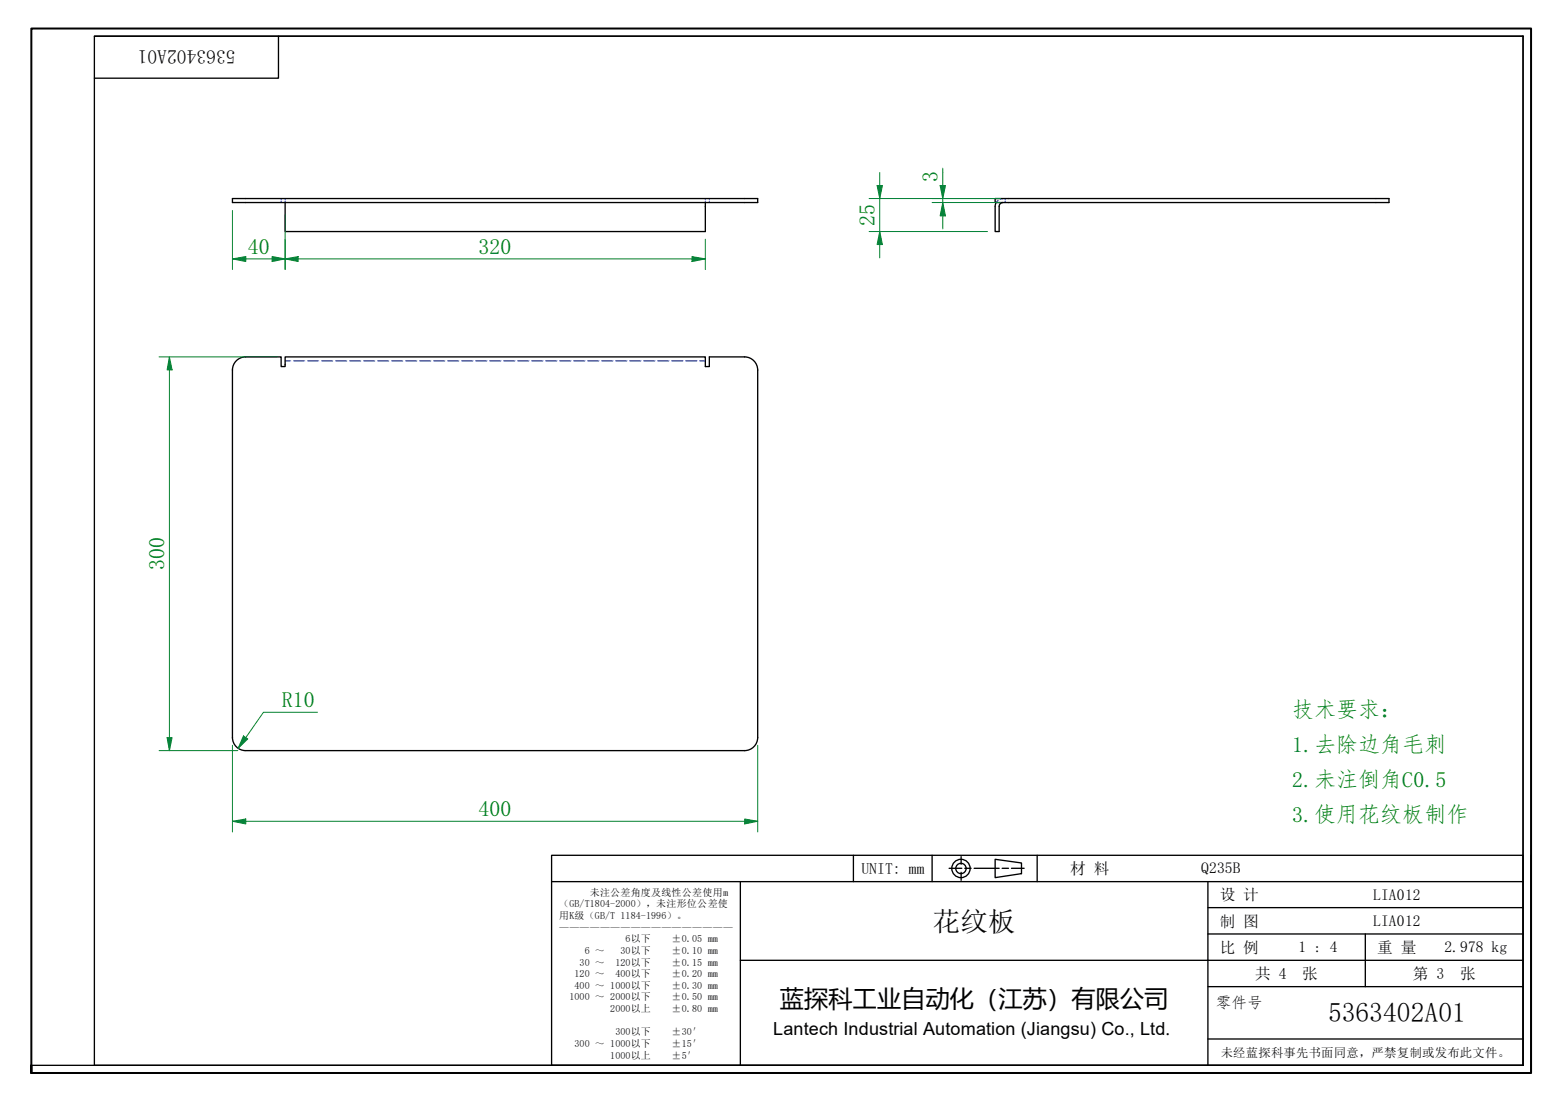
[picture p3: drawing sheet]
<svg xmlns="http://www.w3.org/2000/svg" width="297mm" height="210mm" viewBox="0 0 297 210" stroke-linecap="round" stroke-linejoin="round" font-family="sans-serif">
<g fill="none" stroke="#00f" stroke-width=".19">
<path d="M53.5 37.8v.3M53.5 38.3v.3M54.3 37.8v.3M54.3 38.3v.3M134.3 37.8v.3M134.3 38.3v.3M135.1 37.8v.3M135.1 38.3v.3M190.1 38.2l-.4 .4M191 37.8l-.5 .1M191.4 37.8v.3M191.4 38.3v.3"/>
<path d="M54.3 68.7h1.1M55.9 68.7h2.1M58.5 68.7h2.2M61.2 68.7h2.2M63.9 68.7h2.1M66.5 68.7h2.2M69.2 68.7h2.2M71.9 68.7h2.1M74.5 68.7h2.2M77.2 68.7h2.2M79.9 68.7h2.1M82.5 68.7h2.2"/>
<path d="M85.2 68.7h2.2M87.9 68.7h2.1M90.6 68.7h2.1M93.2 68.7h2.2M95.9 68.7h2.1M98.6 68.7h2.1M101.2 68.7h2.2M103.9 68.7h2.1M106.6 68.7h2.1M109.2 68.7h2.2M111.9 68.7h2.1M114.6 68.7h2.1"/>
<path d="M117.2 68.7h2.2M119.9 68.7h2.1M122.6 68.7h2.1M125.2 68.7h2.2M127.9 68.7h2.1M130.6 68.7h2.1M133.2 68.7h1.1"/>
</g>
<path d="M44.3 37.8h100v.8h-100zM54.3 38.6v5.5h80v-5.5M189.5 37.8h75v.8h-75zM189.7 38.6l-.2 .7v4.8h.7v-4.8a.73 .73 0 0 1 .8-.7M44.3 70.5v70a2.51 2.51 0 0 0 2.5 2.5M46.8 68a2.51 2.51 0 0 0-2.5 2.5M46.8 68h6.7v1.8h.8v-1.8h80v1.8h.8v-1.8h6.7M141.8 68a2.51 2.51 0 0 1 2.5 2.5M144.3 70.5v70a2.51 2.51 0 0 1-2.5 2.5M46.8 143h95" fill="none" stroke="#000" stroke-width=".25"/>
<path d="M6 204.4v-1.5v1.5M6 202.9v-197.5h285.5v199h-285.5" fill="none" stroke="#000" stroke-width=".38"/>
<path d="M18 6.9h272v196h-272zM18 6.9h272M53 6.9v8h-35M290 6.9v196h-284" fill="none" stroke="#000" stroke-width=".25"/>
<g fill="none" stroke="#000" stroke-width=".25">
<path d="M105 162.9h185v40h-185zM105 167.9h185M141 167.9v35M162.5 162.9v5M177.5 162.9v5M180.7 165.4h2.4M183 163.2v1.4M183 166.2v1.5M183.7 165.4h1.2M185.5 165.4h4.7M189.5 163.7l5 .7v2l-5 .8zM190.8 165.4h1.2"/>
<path d="M192.6 165.4h2.4M197.5 162.9v5M230 167.9v35M230 177.9h60M230 172.9h60M260 177.9v10M291.5 162.9v41.5h-186.5M141 182.9h149M230 197.9h60M230 187.9h60"/>
<circle cx="183" cy="165.4" r="1.75"/>
<circle cx="183" cy="165.4" r=".98"/>
</g>
<path d="M32.3 68v2.5" fill="none" stroke="#00803f" stroke-width=".19"/>
<path d="M32.3 68l.5 2.5h-1z" fill="#00803f"/>
<path d="M32.3 68l.5 2.5h-1zM32.3 140.5v2.5" fill="none" stroke="#00803f" stroke-width=".19"/>
<path d="M31.8 140.5h1l-.5 2.5z" fill="#00803f"/>
<path d="M30.3 68h22.5M32.3 70.5v70M30.3 143h15M31.8 140.5h1l-.5 2.5zM46.8 140.5l-1.5 2" fill="none" stroke="#00803f" stroke-width=".19"/>
<path d="M46.4 140.2l.8 .6-1.9 1.7z" fill="#00803f"/>
<path d="M60.5 135.7h-10.3l-3.4 4.8M44.3 156.4h2.5M46.4 140.2l.8 .6-1.9 1.7z" fill="none" stroke="#00803f" stroke-width=".19"/>
<path d="M44.3 156.4l2.5-.4v.9z" fill="#00803f"/>
<path d="M44.3 156.4l2.5-.4v.9zM141.8 156.4h2.5" fill="none" stroke="#00803f" stroke-width=".19"/>
<path d="M141.8 156l2.5 .4-2.5 .5z" fill="#00803f"/>
<path d="M167.5 44.1v2.5M44.3 142v16.5M46.8 156.4h95M141.8 156l2.5 .4-2.5 .5zM144.3 142v16.5" fill="none" stroke="#00803f" stroke-width=".19"/>
<path d="M167.5 44.1l.5 2.5h-1z" fill="#00803f"/>
<path d="M167.5 35.3v2.5M167.5 44.1l.5 2.5h-1z" fill="none" stroke="#00803f" stroke-width=".19"/>
<path d="M167 35.3h1l-.5 2.5z" fill="#00803f"/>
<path d="M165.5 37.8h25M167 35.3h1l-.5 2.5zM167.5 32.9v2.4M167.5 37.8v6.3M179.5 35.3v2.5M165.5 44.1h22.5M167.5 46.6v2.5" fill="none" stroke="#00803f" stroke-width=".19"/>
<path d="M179 35.3h1l-.5 2.5z" fill="#00803f"/>
<path d="M179 35.3h1l-.5 2.5zM179.5 38.6v2.5" fill="none" stroke="#00803f" stroke-width=".19"/>
<path d="M179.5 38.6l.5 2.5h-1z" fill="#00803f"/>
<path d="M177.5 37.8h13M177.5 38.6h13M179.5 38.6l.5 2.5h-1zM179.5 32v3.3M179.5 37.8v.8M44.3 49.3h2.5M179.5 41.1v2.5" fill="none" stroke="#00803f" stroke-width=".19"/>
<path d="M44.3 49.3l2.5-.4v.9z" fill="#00803f"/>
<path d="M44.3 49.3l2.5-.4v.9zM51.8 49.3h2.5" fill="none" stroke="#00803f" stroke-width=".19"/>
<path d="M51.8 48.9l2.5 .4-2.5 .5z" fill="#00803f"/>
<path d="M44.3 40.1v11.2M46.8 49.3h5M51.8 48.9l2.5 .4-2.5 .5zM54.3 49.3h2.5M54.3 40.9v10.4" fill="none" stroke="#00803f" stroke-width=".19"/>
<path d="M54.3 49.3l2.5-.4v.9z" fill="#00803f"/>
<path d="M54.3 49.3l2.5-.4v.9zM131.8 49.3h2.5" fill="none" stroke="#00803f" stroke-width=".19"/>
<path d="M131.8 48.9l2.5 .4-2.5 .5z" fill="#00803f"/>
<path d="M54.3 45.6v5.7M56.8 49.3h75M131.8 48.9l2.5 .4-2.5 .5zM134.3 45.6v5.7" fill="none" stroke="#00803f" stroke-width=".19"/>
<g font-size="5.2">
<text x="177.6" y="177.3">花纹板</text>
<text x="252.9" y="194.7">5363402A01</text>
</g>
<text font-size="4.6" x="148.5" y="191.9">蓝探科工业自动化（江苏）有限公司</text>
<g font-size="4.2" fill="#008000">
<text x="178.5" y="34.6" transform="rotate(-90 178.5 34.6)">3</text>
<text x="166.5" y="43.1" transform="rotate(-90 166.5 43.1)">25</text>
<text x="47.2" y="48.3">40</text>
<text x="91.1" y="48.3">320</text>
<text x="31.2" y="108.6" transform="rotate(-90 31.2 108.6)">300</text>
<text x="53.7" y="134.7">R10</text>
<text x="246.1" y="136.5">技术要求：</text>
<text x="246.1" y="143.2">1.去除边角毛刺</text>
<text x="246.1" y="150">2.未注倒角C0.5</text>
<text x="91.1" y="155.4">400</text>
<text x="246.1" y="156.6">3.使用花纹板制作</text>
</g>
<text font-size="3.7" x="44.8" y="9.6" transform="rotate(180 44.8 9.6)">5363402A01</text>
<text font-size="3.4" x="147.2" y="197.1">Lantech Industrial Automation (Jiangsu) Co., Ltd.</text>
<g font-size="3">
<text x="164" y="166.4">UNIT: mm</text>
<text x="203.8" y="166.5">材 料</text>
<text x="228.7" y="166.3">Q235B</text>
<text x="232.3" y="171.5">设 计</text>
<text x="261.5" y="171.4">LIA012</text>
<text x="232.3" y="176.5">制 图</text>
<text x="261.5" y="176.4">LIA012</text>
<text x="232.3" y="181.5">比 例</text>
<text x="247.3" y="181.4">1 : 4</text>
<text x="262.3" y="181.5">重 量</text>
<text x="275" y="181.3">2.978 kg</text>
<text x="231.5" y="191.9">零件号</text>
<text x="239" y="186.5">共 4</text>
<text x="248" y="186.5">张</text>
<text x="269" y="186.5">第 3</text>
<text x="278" y="186.5">张</text>
</g>
<text font-size="2.3" x="232.5" y="201.3">未经蓝探科事先书面同意，严禁复制或发布此文件。</text>
<g font-size="1.9">
<text x="106.5" y="172.8">（GB/T1804-2000），未注形位公差使</text>
<text x="112.3" y="170.6">未注公差角度及线性公差使用m</text>
<text x="106.5" y="175">用K级（GB/T 1184-1996）。</text>
<text x="106.5" y="177.3">—————————————————</text>
<text x="119.1" y="179.5">6以下</text>
<text x="127.9" y="179.5">±0.05 mm</text>
<text x="110.4" y="183.9">30 ～</text>
<text x="111.4" y="181.7">6 ～</text>
<text x="117.2" y="183.9">120以下</text>
<text x="118.2" y="181.7">30以下</text>
<text x="127.9" y="181.7">±0.10 mm</text>
<text x="127.9" y="183.9">±0.15 mm</text>
<text x="108.5" y="190.5">1000 ～ 2000以下</text>
<text x="109.4" y="186.1">120 ～</text>
<text x="109.4" y="188.3">400 ～ 1000以下</text>
<text x="117.2" y="186.1">400以下</text>
<text x="127.9" y="186.1">±0.20 mm</text>
<text x="127.9" y="188.3">±0.30 mm</text>
<text x="127.9" y="190.5">±0.50 mm</text>
<text x="116.2" y="192.8">2000以上</text>
<text x="117.2" y="197.2">300以下</text>
<text x="127.9" y="192.8">±0.80 mm</text>
<text x="127.9" y="197.2">±30′</text>
<text x="109.4" y="199.4">300 ～ 1000以下</text>
<text x="116.2" y="201.6">1000以上</text>
<text x="127.9" y="199.4">±15′</text>
<text x="127.9" y="201.6">±5′</text>
</g>
</svg>
